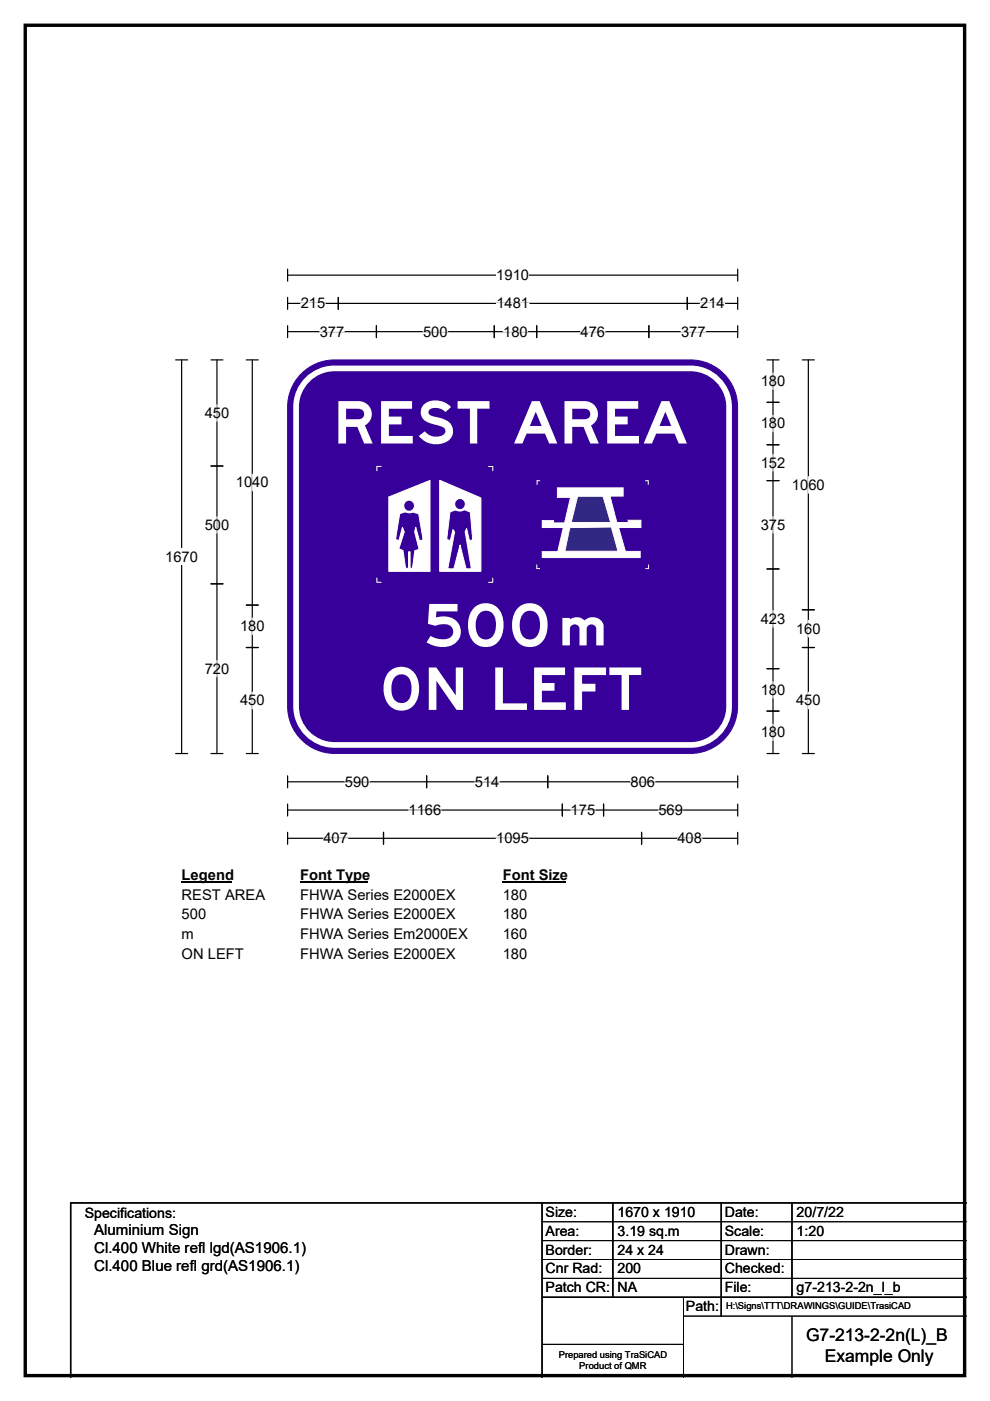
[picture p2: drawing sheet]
<svg xmlns="http://www.w3.org/2000/svg" width="210mm" height="297mm" viewBox="0 0 210 297" stroke-linecap="round" stroke-linejoin="round" font-family="sans-serif">
<path d="M5.4 5.4h199.2v286.3h-199.2z" fill="none" stroke="#000" stroke-width=".72"/>
<path d="M61 58.3h95.5M61 57.1v2.5M156.5 57.1v2.5" fill="none" stroke="#000" stroke-width=".25"/>
<path d="M105.3 56.6h6.9v3.5h-6.9z" fill="#fff"/>
<g fill="none" stroke="#000" stroke-width=".25">
<path d="M37.3 76.3h2.5M38.5 76.3v83.5M61 64.3h95.5M61 63.1v2.5M61 69v2.6M61 70.3h95.5M71.8 63.1v2.5M79.8 69v2.6M104.8 69v2.6M113.8 69v2.6M137.6 69v2.6M145.8 63.1v2.5"/>
<path d="M156.5 63.1v2.5M156.5 69v2.6M37.3 159.8h2.5M61 164.5v2.5M61 170.5v2.5M61 176.5v2.5M61 165.8h95.5M61 171.7h95.5M61 177.7h95.5M81.3 176.5v2.5M90.5 164.5v2.5M116.2 164.5v2.5"/>
<path d="M119.3 170.5v2.5M128 170.5v2.5M136.1 176.5v2.5M156.5 164.5v2.5M156.5 176.5v2.5M156.5 170.5v2.5"/>
</g>
<g fill="none" stroke="#fff" stroke-width=".25">
<path d="M63.8 64.3h5.2M67.8 70.3h5.2M89.7 70.3h5.3M105.3 64.3h6.9M106.7 70.3h5.2M123.1 70.3h5.2M144.4 70.3h5.2M148.5 64.3h5.2M68.6 177.7h5.2M73.2 165.8h5.2M86.7 171.7h6.9M100.7 165.8h5.2"/>
<path d="M105.2 177.7h7M121 171.7h5.2M133.7 165.8h5.2M139.6 171.7h5.2M143.7 177.7h5.2"/>
</g>
<path d="M35.1 116.3h6.9v3.5h-6.9z" fill="#fff"/>
<g fill="none" stroke="#000" stroke-width=".25">
<path d="M44.7 76.3h2.6M46 76.3v83.5M52.2 76.3h2.6M53.5 76.3v83.5M162.7 76.3h2.5M164 76.3v83.5M170.2 76.3h2.5M171.4 76.3v83.5M44.7 98.8h2.6M162.7 85.3h2.5M162.7 94.3h2.5M162.7 101.9h2.5"/>
<path d="M44.7 123.8h2.6M52.2 128.3h2.6M52.2 137.3h2.6M162.7 120.6h2.5M170.2 137.3h2.5M170.2 129.3h2.5M44.7 159.8h2.6M52.2 159.8h2.6M162.7 159.8h2.5M162.7 141.8h2.5M162.7 150.8h2.5M170.2 159.8h2.5"/>
</g>
<g fill="none" stroke="#fff" stroke-width=".25">
<path d="M164 79.1v3.4M46 85.8v3.5M164 88.1v3.4M164 96.4v3.4M46 109.6v3.4M53.5 100.5v3.6M164 109.5v3.5M171.4 101v3.5M53.5 131v3.5M164 129.5v3.4M171.4 131.5v3.5M46 140v3.5"/>
<path d="M53.5 146.8v3.5M164 144.5v3.5M164 153.5v3.5M171.4 146.8v3.5"/>
</g>
<path d="M38.5 183.7h10.8v3.5h-10.8z" fill="#fff"/>
<path d="M38.5 187h10.8" fill="none" stroke="#000" stroke-width=".32"/>
<path d="M63.6 183.7h14.5v3.5h-14.5z" fill="#fff"/>
<path d="M63.6 187h14.5" fill="none" stroke="#000" stroke-width=".32"/>
<path d="M106.6 183.7h13.5v3.5h-13.5z" fill="#fff"/>
<path d="M106.6 187h13.5" fill="none" stroke="#000" stroke-width=".32"/>
<g fill="#fff">
<path d="M38.5 187.9h17.7v3.5h-17.7z"/>
<path d="M63.6 187.9h32.9v3.5h-32.9z"/>
<path d="M106.6 187.9h5.2v3.5h-5.2z"/>
<path d="M38.5 192.1h5.2v3.5h-5.2z"/>
<path d="M63.6 192.1h32.9v3.5h-32.9z"/>
<path d="M106.6 192.1h5.2v3.5h-5.2z"/>
<path d="M38.5 196.3h2.6v3.5h-2.6z"/>
<path d="M63.6 196.3h35.5v3.5h-35.5z"/>
<path d="M106.6 196.3h5.2v3.5h-5.2z"/>
<path d="M38.5 200.5h13.2v3.5h-13.2z"/>
<path d="M63.6 200.5h32.9v3.5h-32.9z"/>
<path d="M106.6 200.5h5.2v3.5h-5.2z"/>
</g>
<path d="M63.5 79.7a10 10 0 0 1 7.5-3.4h75.5a10 10 0 0 1 9.9 10v63.5a10 10 0 0 1-9.9 9.9h-75.5a10 10 0 0 1-10-9.9v-63.5a9.9 9.9 0 0 1 2.5-6.6z" fill-rule="evenodd" fill="#37009b" stroke="#37009b" stroke-width=".21"/>
<path d="M65.2 80.5a8.1 8.1 0 0 1 5.8-2.4h75.5a8.2 8.2 0 0 1 8.1 8.2v63.5a8.2 8.2 0 0 1-8.1 8.1h-75.5a8.2 8.2 0 0 1-8.2-8.1v-63.5a8.1 8.1 0 0 1 2.4-5.8z" fill="none" stroke="#fff" stroke-width="1.2"/>
<path d="M82.5 105.4v15.7h8.7v-19.2zM93.3 101.8l8.7 3.8v15.5h-8.7zM85.6 107.2a1.16 1.16 0 0 0 2.3 0 1.16 1.16 0 0 0-2.3 0zM96.4 106.9a1.16 1.16 0 0 0 2.3 0 1.16 1.16 0 0 0-2.3 0zM84.8 108.9l-.9 5.5 .7 .2 .8-2.8 .3 1-1.1 3.6 .9 .3 .5 3.8h.7v-3.5h.3v3.5h.5l.5-3.7 .9-.3-1-3.7 .3-1 .8 2.8 .7-.1-.9-5.6-1.2-.3-.9 .1-.7-.2zM95.4 108.5l1.2-.4 1 .3 .9-.3 1.3 .5 .5 5.8-.7 .2-.6-2.5-.3 .6 1.3 7.9h-1.2l-1.2-5.1-1.3 5.1h-1.3l1.4-7.8-.3-.5-.6 2.3-.8-.2z" fill-rule="evenodd" fill="#fff"/>
<g fill="none" stroke="#fff" stroke-width=".21">
<path d="M80.9 98.9h-1v.9M103.6 98.9h.9v.9M82.5 105.4l8.7-3.5v19.2h-8.7zM84.8 108.9l1.2-.4 .7 .2 .9-.1 1.2 .3 .9 5.6-.7 .1-.8-2.8-.3 1 1 3.7-.9 .3-.5 3.7h-.5v-3.5h-.3v3.5h-.7l-.5-3.8-.9-.3 1.1-3.6-.3-1-.8 2.8-.7-.2zM93.3 101.8l8.7 3.8v15.5h-8.7zM95.4 108.5l1.2-.4 1 .3 .9-.3 1.3 .5 .5 5.8-.7 .2-.6-2.5-.3 .6 1.3 7.9h-1.2l-1.2-5.1-1.3 5.1h-1.3l1.4-7.8-.3-.5-.6 2.3-.8-.2zM79.9 122.6v.9h1M104.5 122.6v.9h-.9"/>
<circle cx="86.8" cy="107.2" r="1.16"/>
<circle cx="97.6" cy="106.9" r="1.16"/>
</g>
<path d="M113.9 119.7v.9l.6-.1M114.6 101.9h-.7v.9" fill="none" stroke="#fefefe" stroke-width=".21"/>
<path d="M118.2 103.4h14v1.8h-2.8l1.4 5.6h2.5l-.1-.5h2.7v1.5h-4.7l1.5 5.1h3.1v1.3h-20.8v-1.2h3.3l1.2-5.2h-4.5v-1.4h2.4v.5h2.4l1.2-5.4h-2.8z" fill-rule="evenodd" fill="#fefefe" stroke="#fefefe" stroke-width=".21"/>
<g fill="#302882" stroke="#fefefe" stroke-width=".21">
<path d="M122.5 105.2h5.4l1.6 5.6h-8.4z" fill-rule="evenodd"/>
<path d="M120.9 111.9l8.8-.2 1.4 5.2h-11.3z" fill-rule="evenodd"/>
</g>
<path d="M136.8 101.9h.7v.9M137.6 119.7v.9l-.7-.1" fill="none" stroke="#fefefe" stroke-width=".21"/>
<path d="M115 255v37M130 255v20M153 255v24M168 255v20M205 255h-190v37M115 275h90" fill="none" stroke="#000" stroke-width=".3"/>
<path d="M115 259h90M115 263h90M115 267h90M115 271h90M145 279h60M145 275v17M168 279v13M115 285h30" fill="none" stroke="#000" stroke-width=".21"/>
<g font-size="12.5" fill="#fff">
<text x="70.6" y="94">REST AREA</text>
<text x="89.9" y="137">500</text>
<text x="80.5" y="150.5">ON LEFT</text>
</g>
<text font-size="11.1" fill="#fff" x="117.7" y="136.8">m</text>
<g font-size="3.7">
<text x="171" y="284.4">G7-213-2-2n(L)_B</text>
<text x="175" y="288.9">Example Only</text>
</g>
<g font-size="3.2">
<text x="20" y="261.9">Aluminium Sign</text>
<text x="20" y="265.7">Cl.400 White refl lgd(AS1906.1)</text>
<text x="20" y="269.6">Cl.400 Blue refl grd(AS1906.1)</text>
</g>
<g font-size="3.1">
<text x="105.3" y="59.4">1910</text>
<text x="63.8" y="65.4">215</text>
<text x="105.3" y="65.4">1481</text>
<text x="148.5" y="65.4">214</text>
<text x="67.8" y="71.4">377</text>
<text x="89.7" y="71.4">500</text>
<text x="106.7" y="71.4">180</text>
<text x="123.1" y="71.4">476</text>
<text x="144.4" y="71.4">377</text>
<text x="161.4" y="81.9">180</text>
<text x="43.4" y="88.6">450</text>
<text x="161.4" y="90.8">180</text>
<text x="161.4" y="99.1">152</text>
<text x="50" y="103.3">1040</text>
<text x="168" y="103.8">1060</text>
<text x="43.4" y="112.4">500</text>
<text x="161.4" y="112.3">375</text>
<text x="35.1" y="119.1">1670</text>
<text x="50.9" y="133.8">180</text>
<text x="161.4" y="132.2">423</text>
<text x="168.8" y="134.3">160</text>
<text x="43.4" y="142.8">720</text>
<text x="50.9" y="149.6">450</text>
<text x="161.4" y="147.3">180</text>
<text x="168.8" y="149.6">450</text>
<text x="161.4" y="156.3">180</text>
<text x="73.2" y="166.8">590</text>
<text x="100.7" y="166.8">514</text>
<text x="133.7" y="166.8">806</text>
<text x="86.7" y="172.8">1166</text>
<text x="121" y="172.8">175</text>
<text x="139.6" y="172.8">569</text>
<text x="68.6" y="178.8">407</text>
<text x="105.2" y="178.8">1095</text>
<text x="143.7" y="178.8">408</text>
<text x="38.5" y="186.5">Legend</text>
<text x="38.5" y="190.7">REST AREA</text>
<text x="63.6" y="186.5">Font Type</text>
<text x="63.6" y="190.7">FHWA Series E2000EX</text>
<text x="106.6" y="186.5">Font Size</text>
<text x="106.6" y="190.7">180</text>
<text x="38.5" y="194.9">500</text>
<text x="63.6" y="194.9">FHWA Series E2000EX</text>
<text x="106.6" y="194.9">180</text>
<text x="38.5" y="199.1">m</text>
<text x="38.5" y="203.3">ON LEFT</text>
<text x="63.6" y="199.1">FHWA Series Em2000EX</text>
<text x="63.6" y="203.3">FHWA Series E2000EX</text>
<text x="106.6" y="199.1">160</text>
<text x="106.6" y="203.3">180</text>
</g>
<g font-size="3">
<text x="115.7" y="258">Size:</text>
<text x="131" y="258">1670 x 1910</text>
<text x="153.7" y="258">Date:</text>
<text x="169" y="258">20/7/22</text>
<text x="18" y="258.2">Specifications:</text>
<text x="115.7" y="262">Area:</text>
<text x="131" y="262">3.19 sq.m</text>
<text x="153.7" y="262">Scale:</text>
<text x="169" y="262">1:20</text>
<text x="115.7" y="266">Border:</text>
<text x="115.7" y="270">Cnr Rad:</text>
<text x="131" y="266">24 x 24</text>
<text x="131" y="270">200</text>
<text x="153.7" y="266">Drawn:</text>
<text x="153.7" y="270">Checked:</text>
<text x="115.7" y="274">Patch CR:</text>
<text x="131" y="274">NA</text>
<text x="153.7" y="274">File:</text>
<text x="169" y="274">g7-213-2-2n_l_b</text>
<text x="145.5" y="278">Path:</text>
</g>
<g font-size="2">
<text x="154" y="277.6">H:\Signs\TTT\DRAWINGS\GUIDE\TrasiCAD</text>
<text x="118.5" y="287.8">Prepared using TraSiCAD</text>
<text x="122.9" y="290.2">Product of QMR</text>
</g>
</svg>
